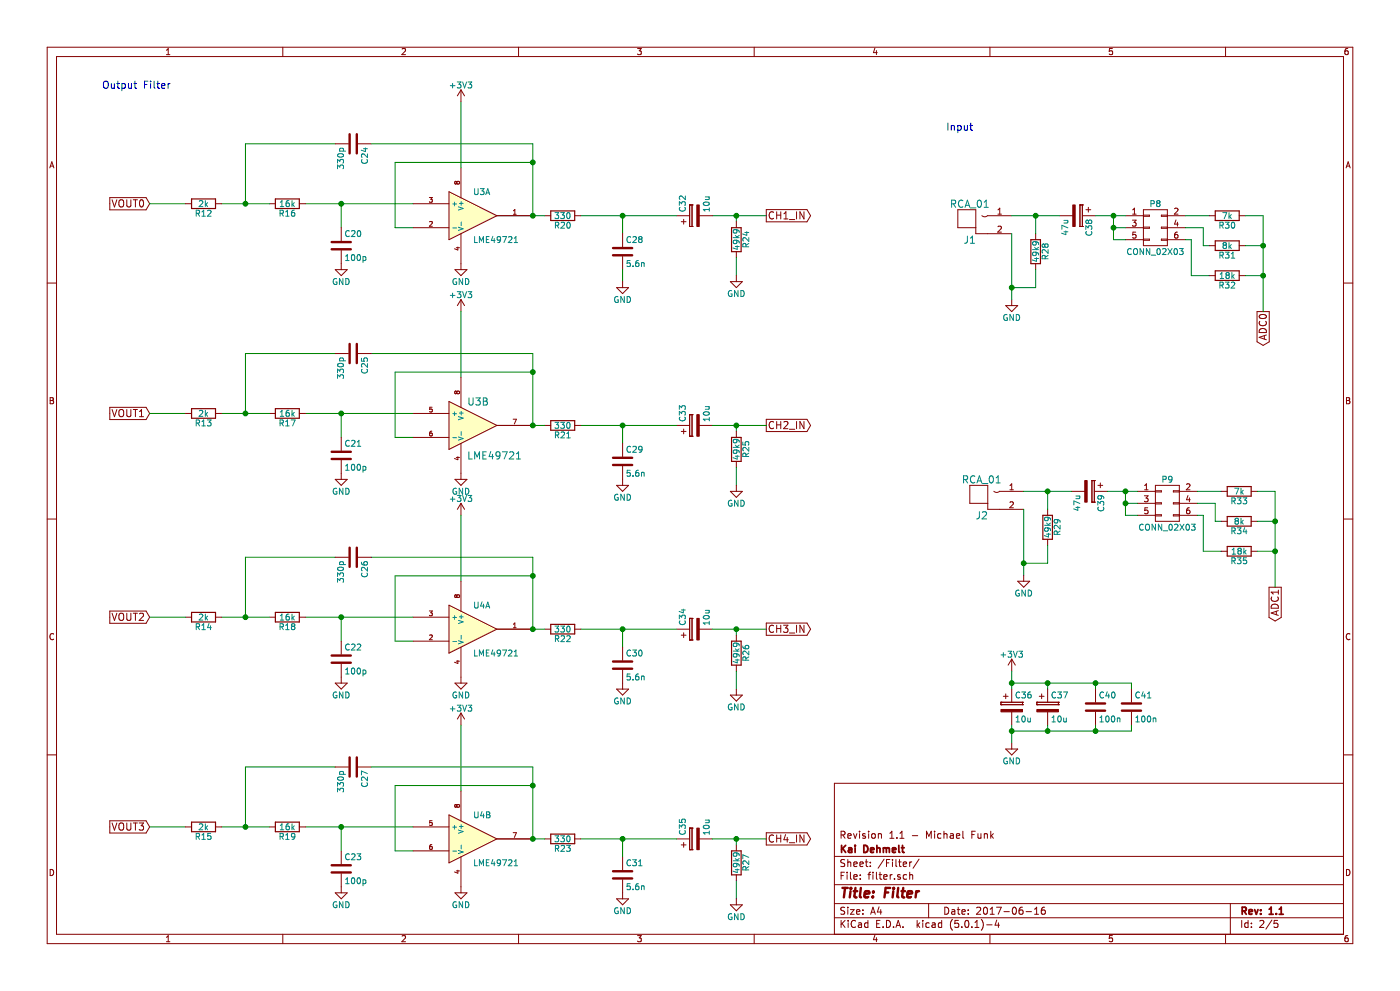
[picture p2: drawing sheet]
EESchema Schematic File Version 4
LIBS:freeDSP_Classic_SMD-cache
EELAYER 26 0
EELAYER END
$Descr A4 11693 8268
encoding utf-8
Sheet 2 5
Title "Filter"
Date "2017-06-16"
Rev "1.1"
Comp "Kai Dehmelt"
Comment1 "Revision 1.1 - Michael Funk"
Comment2 ""
Comment3 ""
Comment4 ""
$EndDescr
Text GLabel 1250 1700 0    60   Input ~ 0
VOUT0
Text GLabel 1250 3450 0    60   Input ~ 0
VOUT1
Text GLabel 1250 5150 0    60   Input ~ 0
VOUT2
Text GLabel 1250 6900 0    60   Input ~ 0
VOUT3
$Comp
L freeDSP_Classic_SMD-rescue:+3V3 #PWR043
U 1 1
P 3850 850
F 0 "#PWR043" H 3850 700 50  0001 C CNN
F 1 "+3V3" H 3850 990 50  0000 C CNN
F 2 "" H 3850 850 50  0000 C CNN
F 3 "" H 3850 850 50  0000 C CNN
	1    3850 850 
	1    0    0    -1  
$EndComp
Wire Wire Line
	1250 3450 1550 3450
Wire Wire Line
	1250 6900 1550 6900
Text Notes 850  750  0    60   ~ 0
Output Filter
Text Notes 7900 1100 0    60   ~ 0
Input
$Comp
L freeDSP_Classic_SMD-rescue:RCA_01 J1
U 1 1
P 8150 1900
F 0 "J1" H 8100 1800 60  0000 C CNN
F 1 "RCA_01" H 8100 2100 60  0000 C CNN
F 2 "fdsp_connector:RCA_RCJ-01x" H 8150 1900 60  0001 C CNN
F 3 "" H 8150 1900 60  0000 C CNN
	1    8150 1900
	1    0    0    -1  
$EndComp
$Comp
L freeDSP_Classic_SMD-rescue:CP C38
U 1 1
P 9000 1800
F 0 "C38" H 9025 1900 50  0000 L CNN
F 1 "47u" H 9025 1700 50  0000 L CNN
F 2 "fdsp_capacitor:C_Radial_D5_L11_P2" H 9038 1650 50  0001 C CNN
F 3 "" H 9000 1800 50  0000 C CNN
	1    9000 1800
	0    1    1    0   
$EndComp
$Comp
L freeDSP_Classic_SMD-rescue:CONN_02X03 P8
U 1 1
P 9650 1900
F 0 "P8" H 9650 2100 50  0000 C CNN
F 1 "CONN_02X03" H 9650 1700 50  0000 C CNN
F 2 "fdsp_pinheader:Pin_Header_Straight_2x03" H 9650 700 50  0001 C CNN
F 3 "" H 9650 700 50  0000 C CNN
	1    9650 1900
	1    0    0    -1  
$EndComp
$Comp
L freeDSP_Classic_SMD-rescue:R R30
U 1 1
P 10250 1800
F 0 "R30" V 10330 1800 50  0000 C CNN
F 1 "7k" V 10250 1800 50  0000 C CNN
F 2 "fdsp_resistor:R_1206_HandSoldering" V 10180 1800 50  0001 C CNN
F 3 "" H 10250 1800 50  0000 C CNN
	1    10250 1800
	0    1    1    0   
$EndComp
$Comp
L freeDSP_Classic_SMD-rescue:R R31
U 1 1
P 10250 2050
F 0 "R31" V 10330 2050 50  0000 C CNN
F 1 "8k" V 10250 2050 50  0000 C CNN
F 2 "fdsp_resistor:R_1206_HandSoldering" V 10180 2050 50  0001 C CNN
F 3 "" H 10250 2050 50  0000 C CNN
	1    10250 2050
	0    1    1    0   
$EndComp
$Comp
L freeDSP_Classic_SMD-rescue:R R32
U 1 1
P 10250 2300
F 0 "R32" V 10330 2300 50  0000 C CNN
F 1 "18k" V 10250 2300 50  0000 C CNN
F 2 "fdsp_resistor:R_1206_HandSoldering" V 10180 2300 50  0001 C CNN
F 3 "" H 10250 2300 50  0000 C CNN
	1    10250 2300
	0    1    1    0   
$EndComp
Wire Wire Line
	9900 1800 10100 1800
Wire Wire Line
	9900 1900 10050 1900
Wire Wire Line
	10050 1900 10050 2050
Wire Wire Line
	10050 2050 10100 2050
Wire Wire Line
	9900 2000 9950 2000
Wire Wire Line
	9950 2000 9950 2300
Wire Wire Line
	9950 2300 10100 2300
Wire Wire Line
	10400 1800 10550 1800
Wire Wire Line
	10550 1800 10550 2050
Wire Wire Line
	10400 2050 10550 2050
Connection ~ 10550 2050
Wire Wire Line
	10400 2300 10550 2300
Connection ~ 10550 2300
Wire Wire Line
	8450 1950 8450 2400
$Comp
L freeDSP_Classic_SMD-rescue:GND #PWR044
U 1 1
P 8450 2500
F 0 "#PWR044" H 8450 2250 50  0001 C CNN
F 1 "GND" H 8450 2350 50  0000 C CNN
F 2 "" H 8450 2500 50  0000 C CNN
F 3 "" H 8450 2500 50  0000 C CNN
	1    8450 2500
	1    0    0    -1  
$EndComp
$Comp
L freeDSP_Classic_SMD-rescue:R R28
U 1 1
P 8650 2100
F 0 "R28" V 8730 2100 50  0000 C CNN
F 1 "49k9" V 8650 2100 50  0000 C CNN
F 2 "fdsp_resistor:R_1206_HandSoldering" V 8580 2100 50  0001 C CNN
F 3 "" H 8650 2100 50  0000 C CNN
	1    8650 2100
	1    0    0    -1  
$EndComp
Wire Wire Line
	8650 2250 8650 2400
Wire Wire Line
	8650 2400 8450 2400
Connection ~ 8450 2400
Wire Wire Line
	8450 1800 8650 1800
Wire Wire Line
	8650 1950 8650 1800
Connection ~ 8650 1800
Wire Wire Line
	9150 1800 9300 1800
Wire Wire Line
	9300 1800 9300 1900
Wire Wire Line
	9300 1900 9400 1900
Connection ~ 9300 1800
Wire Wire Line
	9300 2000 9400 2000
Connection ~ 9300 1900
Text GLabel 10550 2600 3    60   Output ~ 0
ADC0
$Comp
L freeDSP_Classic_SMD-rescue:RCA_01 J2
U 1 1
P 8250 4200
F 0 "J2" H 8200 4100 60  0000 C CNN
F 1 "RCA_01" H 8200 4400 60  0000 C CNN
F 2 "fdsp_connector:RCA_RCJ-01x" H 8250 4200 60  0001 C CNN
F 3 "" H 8250 4200 60  0000 C CNN
	1    8250 4200
	1    0    0    -1  
$EndComp
$Comp
L freeDSP_Classic_SMD-rescue:CP C39
U 1 1
P 9100 4100
F 0 "C39" H 9125 4200 50  0000 L CNN
F 1 "47u" H 9125 4000 50  0000 L CNN
F 2 "fdsp_capacitor:C_Radial_D5_L11_P2" H 9138 3950 50  0001 C CNN
F 3 "" H 9100 4100 50  0000 C CNN
	1    9100 4100
	0    1    1    0   
$EndComp
$Comp
L freeDSP_Classic_SMD-rescue:CONN_02X03 P9
U 1 1
P 9750 4200
F 0 "P9" H 9750 4400 50  0000 C CNN
F 1 "CONN_02X03" H 9750 4000 50  0000 C CNN
F 2 "fdsp_pinheader:Pin_Header_Straight_2x03" H 9750 3000 50  0001 C CNN
F 3 "" H 9750 3000 50  0000 C CNN
	1    9750 4200
	1    0    0    -1  
$EndComp
$Comp
L freeDSP_Classic_SMD-rescue:R R33
U 1 1
P 10350 4100
F 0 "R33" V 10430 4100 50  0000 C CNN
F 1 "7k" V 10350 4100 50  0000 C CNN
F 2 "fdsp_resistor:R_1206_HandSoldering" V 10280 4100 50  0001 C CNN
F 3 "" H 10350 4100 50  0000 C CNN
	1    10350 4100
	0    1    1    0   
$EndComp
$Comp
L freeDSP_Classic_SMD-rescue:R R34
U 1 1
P 10350 4350
F 0 "R34" V 10430 4350 50  0000 C CNN
F 1 "8k" V 10350 4350 50  0000 C CNN
F 2 "fdsp_resistor:R_1206_HandSoldering" V 10280 4350 50  0001 C CNN
F 3 "" H 10350 4350 50  0000 C CNN
	1    10350 4350
	0    1    1    0   
$EndComp
$Comp
L freeDSP_Classic_SMD-rescue:R R35
U 1 1
P 10350 4600
F 0 "R35" V 10430 4600 50  0000 C CNN
F 1 "18k" V 10350 4600 50  0000 C CNN
F 2 "fdsp_resistor:R_1206_HandSoldering" V 10280 4600 50  0001 C CNN
F 3 "" H 10350 4600 50  0000 C CNN
	1    10350 4600
	0    1    1    0   
$EndComp
Wire Wire Line
	10000 4100 10200 4100
Wire Wire Line
	10000 4200 10150 4200
Wire Wire Line
	10150 4200 10150 4350
Wire Wire Line
	10150 4350 10200 4350
Wire Wire Line
	10000 4300 10050 4300
Wire Wire Line
	10050 4300 10050 4600
Wire Wire Line
	10050 4600 10200 4600
Wire Wire Line
	10500 4100 10650 4100
Wire Wire Line
	10650 4100 10650 4350
Wire Wire Line
	10500 4350 10650 4350
Connection ~ 10650 4350
Wire Wire Line
	10500 4600 10650 4600
Connection ~ 10650 4600
Wire Wire Line
	8550 4250 8550 4700
$Comp
L freeDSP_Classic_SMD-rescue:GND #PWR045
U 1 1
P 8550 4800
F 0 "#PWR045" H 8550 4550 50  0001 C CNN
F 1 "GND" H 8550 4650 50  0000 C CNN
F 2 "" H 8550 4800 50  0000 C CNN
F 3 "" H 8550 4800 50  0000 C CNN
	1    8550 4800
	1    0    0    -1  
$EndComp
$Comp
L freeDSP_Classic_SMD-rescue:R R29
U 1 1
P 8750 4400
F 0 "R29" V 8830 4400 50  0000 C CNN
F 1 "49k9" V 8750 4400 50  0000 C CNN
F 2 "fdsp_resistor:R_1206_HandSoldering" V 8680 4400 50  0001 C CNN
F 3 "" H 8750 4400 50  0000 C CNN
	1    8750 4400
	1    0    0    -1  
$EndComp
Wire Wire Line
	8750 4550 8750 4700
Wire Wire Line
	8750 4700 8550 4700
Connection ~ 8550 4700
Wire Wire Line
	8550 4100 8750 4100
Wire Wire Line
	8750 4250 8750 4100
Connection ~ 8750 4100
Wire Wire Line
	9250 4100 9400 4100
Wire Wire Line
	9400 4100 9400 4200
Wire Wire Line
	9400 4200 9500 4200
Connection ~ 9400 4100
Wire Wire Line
	9400 4300 9500 4300
Connection ~ 9400 4200
Text GLabel 10650 4900 3    60   Output ~ 0
ADC1
Connection ~ 6150 1800
Wire Wire Line
	6150 1850 6150 1800
$Comp
L freeDSP_Classic_SMD-rescue:R R24
U 1 1
P 6150 2000
F 0 "R24" V 6230 2000 50  0000 C CNN
F 1 "49k9" V 6150 2000 50  0000 C CNN
F 2 "fdsp_resistor:R_1206_HandSoldering" V 6080 2000 50  0001 C CNN
F 3 "" H 6150 2000 50  0000 C CNN
	1    6150 2000
	1    0    0    -1  
$EndComp
Wire Wire Line
	5200 1800 5200 1950
Wire Wire Line
	5950 1800 6150 1800
Wire Wire Line
	3850 850  3850 1400
Wire Wire Line
	1250 1700 1550 1700
Connection ~ 5200 1800
Wire Wire Line
	4850 1800 5200 1800
Connection ~ 4450 1355
Wire Wire Line
	3300 1355 4450 1355
Wire Wire Line
	3300 1900 3300 1355
Wire Wire Line
	3450 1900 3300 1900
Wire Wire Line
	4050 1800 4450 1800
Wire Wire Line
	4450 1200 4450 1355
Wire Wire Line
	4450 1200 3100 1200
Wire Wire Line
	2050 1200 2800 1200
Connection ~ 2050 1700
Wire Wire Line
	2050 1700 2050 1200
Wire Wire Line
	1850 1700 2050 1700
Connection ~ 2850 1700
Wire Wire Line
	2850 1900 2850 1700
Wire Wire Line
	2550 1700 2850 1700
$Comp
L freeDSP_Classic_SMD-rescue:GND #PWR046
U 1 1
P 2850 2200
F 0 "#PWR046" H 2850 1950 50  0001 C CNN
F 1 "GND" H 2850 2050 50  0000 C CNN
F 2 "" H 2850 2200 50  0000 C CNN
F 3 "" H 2850 2200 50  0000 C CNN
	1    2850 2200
	1    0    0    -1  
$EndComp
$Comp
L freeDSP_Classic_SMD-rescue:GND #PWR047
U 1 1
P 3850 2200
F 0 "#PWR047" H 3850 1950 50  0001 C CNN
F 1 "GND" H 3850 2050 50  0000 C CNN
F 2 "" H 3850 2200 50  0000 C CNN
F 3 "" H 3850 2200 50  0000 C CNN
	1    3850 2200
	1    0    0    -1  
$EndComp
$Comp
L freeDSP_Classic_SMD-rescue:CP C32
U 1 1
P 5800 1800
F 0 "C32" H 5825 1900 50  0000 L CNN
F 1 "10u" H 5825 1700 50  0000 L CNN
F 2 "fdsp_capacitor:C_Radial_D5_L11_P2" H 5838 1650 50  0001 C CNN
F 3 "" H 5800 1800 50  0000 C CNN
	1    5800 1800
	0    -1   -1   0   
$EndComp
$Comp
L freeDSP_Classic_SMD-rescue:C C28
U 1 1
P 5200 2100
F 0 "C28" H 5225 2200 50  0000 L CNN
F 1 "5.6n" H 5225 2000 50  0000 L CNN
F 2 "fdsp_capacitor:C_1206_HandSoldering" H 5238 1950 50  0001 C CNN
F 3 "" H 5200 2100 50  0000 C CNN
	1    5200 2100
	1    0    0    -1  
$EndComp
$Comp
L freeDSP_Classic_SMD-rescue:R R20
U 1 1
P 4700 1800
F 0 "R20" V 4780 1800 50  0000 C CNN
F 1 "330" V 4700 1800 50  0000 C CNN
F 2 "fdsp_resistor:R_1206_HandSoldering" V 4630 1800 50  0001 C CNN
F 3 "" H 4700 1800 50  0000 C CNN
	1    4700 1800
	0    1    1    0   
$EndComp
$Comp
L freeDSP_Classic_SMD-rescue:C C24
U 1 1
P 2950 1200
F 0 "C24" H 2975 1300 50  0000 L CNN
F 1 "330p" H 2975 1100 50  0000 L CNN
F 2 "fdsp_capacitor:C_1206_HandSoldering" H 2988 1050 50  0001 C CNN
F 3 "" H 2950 1200 50  0000 C CNN
	1    2950 1200
	0    1    1    0   
$EndComp
$Comp
L freeDSP_Classic_SMD-rescue:C C20
U 1 1
P 2850 2050
F 0 "C20" H 2875 2150 50  0000 L CNN
F 1 "100p" H 2875 1950 50  0000 L CNN
F 2 "fdsp_capacitor:C_1206_HandSoldering" H 2888 1900 50  0001 C CNN
F 3 "" H 2850 2050 50  0000 C CNN
	1    2850 2050
	1    0    0    -1  
$EndComp
$Comp
L freeDSP_Classic_SMD-rescue:R R16
U 1 1
P 2400 1700
F 0 "R16" V 2480 1700 50  0000 C CNN
F 1 "16k" V 2400 1700 50  0000 C CNN
F 2 "fdsp_resistor:R_1206_HandSoldering" V 2330 1700 50  0001 C CNN
F 3 "" H 2400 1700 50  0000 C CNN
	1    2400 1700
	0    1    1    0   
$EndComp
$Comp
L freeDSP_Classic_SMD-rescue:R R12
U 1 1
P 1700 1700
F 0 "R12" V 1780 1700 50  0000 C CNN
F 1 "2k" V 1700 1700 50  0000 C CNN
F 2 "fdsp_resistor:R_1206_HandSoldering" V 1630 1700 50  0001 C CNN
F 3 "" H 1700 1700 50  0000 C CNN
	1    1700 1700
	0    1    1    0   
$EndComp
$Comp
L freeDSP_Classic_SMD-rescue:LM358 U3
U 1 1
P 3950 1800
F 0 "U3" H 3950 2000 50  0000 L CNN
F 1 "LME49721" H 3950 1600 50  0000 L CNN
F 2 "fdsp_housing_new:SOIC-8_3.9x4.9mm_Pitch1.27mm" H 3950 1800 50  0001 C CNN
F 3 "" H 3950 1800 50  0000 C CNN
	1    3950 1800
	1    0    0    -1  
$EndComp
Connection ~ 4450 1800
$Comp
L freeDSP_Classic_SMD-rescue:+3V3 #PWR048
U 1 1
P 3850 2600
F 0 "#PWR048" H 3850 2450 50  0001 C CNN
F 1 "+3V3" H 3850 2740 50  0000 C CNN
F 2 "" H 3850 2600 50  0000 C CNN
F 3 "" H 3850 2600 50  0000 C CNN
	1    3850 2600
	1    0    0    -1  
$EndComp
Wire Wire Line
	5200 3550 5200 3700
Wire Wire Line
	3850 2600 3850 3150
Connection ~ 5200 3550
Wire Wire Line
	4850 3550 5200 3550
Connection ~ 4450 3105
Wire Wire Line
	3300 3105 4450 3105
Wire Wire Line
	3300 3650 3300 3105
Wire Wire Line
	3450 3650 3300 3650
Wire Wire Line
	4050 3550 4450 3550
Wire Wire Line
	4450 2950 4450 3105
Wire Wire Line
	4450 2950 3100 2950
Wire Wire Line
	2050 2950 2800 2950
Connection ~ 2050 3450
Wire Wire Line
	2050 3450 2050 2950
Wire Wire Line
	1850 3450 2050 3450
Connection ~ 2850 3450
Wire Wire Line
	2850 3650 2850 3450
Wire Wire Line
	2550 3450 2850 3450
$Comp
L freeDSP_Classic_SMD-rescue:GND #PWR049
U 1 1
P 2850 3950
F 0 "#PWR049" H 2850 3700 50  0001 C CNN
F 1 "GND" H 2850 3800 50  0000 C CNN
F 2 "" H 2850 3950 50  0000 C CNN
F 3 "" H 2850 3950 50  0000 C CNN
	1    2850 3950
	1    0    0    -1  
$EndComp
$Comp
L freeDSP_Classic_SMD-rescue:GND #PWR050
U 1 1
P 3850 3950
F 0 "#PWR050" H 3850 3700 50  0001 C CNN
F 1 "GND" H 3850 3800 50  0000 C CNN
F 2 "" H 3850 3950 50  0000 C CNN
F 3 "" H 3850 3950 50  0000 C CNN
	1    3850 3950
	1    0    0    -1  
$EndComp
$Comp
L freeDSP_Classic_SMD-rescue:CP C33
U 1 1
P 5800 3550
F 0 "C33" H 5825 3650 50  0000 L CNN
F 1 "10u" H 5825 3450 50  0000 L CNN
F 2 "fdsp_capacitor:C_Radial_D5_L11_P2" H 5838 3400 50  0001 C CNN
F 3 "" H 5800 3550 50  0000 C CNN
	1    5800 3550
	0    -1   -1   0   
$EndComp
$Comp
L freeDSP_Classic_SMD-rescue:C C29
U 1 1
P 5200 3850
F 0 "C29" H 5225 3950 50  0000 L CNN
F 1 "5.6n" H 5225 3750 50  0000 L CNN
F 2 "fdsp_capacitor:C_1206_HandSoldering" H 5238 3700 50  0001 C CNN
F 3 "" H 5200 3850 50  0000 C CNN
	1    5200 3850
	1    0    0    -1  
$EndComp
$Comp
L freeDSP_Classic_SMD-rescue:R R21
U 1 1
P 4700 3550
F 0 "R21" V 4780 3550 50  0000 C CNN
F 1 "330" V 4700 3550 50  0000 C CNN
F 2 "fdsp_resistor:R_1206_HandSoldering" V 4630 3550 50  0001 C CNN
F 3 "" H 4700 3550 50  0000 C CNN
	1    4700 3550
	0    1    1    0   
$EndComp
$Comp
L freeDSP_Classic_SMD-rescue:C C25
U 1 1
P 2950 2950
F 0 "C25" H 2975 3050 50  0000 L CNN
F 1 "330p" H 2975 2850 50  0000 L CNN
F 2 "fdsp_capacitor:C_1206_HandSoldering" H 2988 2800 50  0001 C CNN
F 3 "" H 2950 2950 50  0000 C CNN
	1    2950 2950
	0    1    1    0   
$EndComp
$Comp
L freeDSP_Classic_SMD-rescue:C C21
U 1 1
P 2850 3800
F 0 "C21" H 2875 3900 50  0000 L CNN
F 1 "100p" H 2875 3700 50  0000 L CNN
F 2 "fdsp_capacitor:C_1206_HandSoldering" H 2888 3650 50  0001 C CNN
F 3 "" H 2850 3800 50  0000 C CNN
	1    2850 3800
	1    0    0    -1  
$EndComp
$Comp
L freeDSP_Classic_SMD-rescue:R R17
U 1 1
P 2400 3450
F 0 "R17" V 2480 3450 50  0000 C CNN
F 1 "16k" V 2400 3450 50  0000 C CNN
F 2 "fdsp_resistor:R_1206_HandSoldering" V 2330 3450 50  0001 C CNN
F 3 "" H 2400 3450 50  0000 C CNN
	1    2400 3450
	0    1    1    0   
$EndComp
$Comp
L freeDSP_Classic_SMD-rescue:R R13
U 1 1
P 1700 3450
F 0 "R13" V 1780 3450 50  0000 C CNN
F 1 "2k" V 1700 3450 50  0000 C CNN
F 2 "fdsp_resistor:R_1206_HandSoldering" V 1630 3450 50  0001 C CNN
F 3 "" H 1700 3450 50  0000 C CNN
	1    1700 3450
	0    1    1    0   
$EndComp
Connection ~ 4450 3550
$Comp
L freeDSP_Classic_SMD-rescue:+3V3 #PWR051
U 1 1
P 3850 4300
F 0 "#PWR051" H 3850 4150 50  0001 C CNN
F 1 "+3V3" H 3850 4440 50  0000 C CNN
F 2 "" H 3850 4300 50  0000 C CNN
F 3 "" H 3850 4300 50  0000 C CNN
	1    3850 4300
	1    0    0    -1  
$EndComp
Wire Wire Line
	5200 5250 5200 5400
Wire Wire Line
	3850 4300 3850 4850
Connection ~ 5200 5250
Wire Wire Line
	4850 5250 5200 5250
Connection ~ 4450 4805
Wire Wire Line
	3300 4805 4450 4805
Wire Wire Line
	3300 5350 3300 4805
Wire Wire Line
	3450 5350 3300 5350
Wire Wire Line
	4050 5250 4450 5250
Wire Wire Line
	4450 4650 4450 4805
Wire Wire Line
	4450 4650 3100 4650
Wire Wire Line
	2050 4650 2800 4650
Connection ~ 2050 5150
Wire Wire Line
	2050 5150 2050 4650
Wire Wire Line
	1850 5150 2050 5150
Connection ~ 2850 5150
Wire Wire Line
	2850 5350 2850 5150
Wire Wire Line
	2550 5150 2850 5150
$Comp
L freeDSP_Classic_SMD-rescue:GND #PWR052
U 1 1
P 2850 5650
F 0 "#PWR052" H 2850 5400 50  0001 C CNN
F 1 "GND" H 2850 5500 50  0000 C CNN
F 2 "" H 2850 5650 50  0000 C CNN
F 3 "" H 2850 5650 50  0000 C CNN
	1    2850 5650
	1    0    0    -1  
$EndComp
$Comp
L freeDSP_Classic_SMD-rescue:GND #PWR053
U 1 1
P 3850 5650
F 0 "#PWR053" H 3850 5400 50  0001 C CNN
F 1 "GND" H 3850 5500 50  0000 C CNN
F 2 "" H 3850 5650 50  0000 C CNN
F 3 "" H 3850 5650 50  0000 C CNN
	1    3850 5650
	1    0    0    -1  
$EndComp
$Comp
L freeDSP_Classic_SMD-rescue:CP C34
U 1 1
P 5800 5250
F 0 "C34" H 5825 5350 50  0000 L CNN
F 1 "10u" H 5825 5150 50  0000 L CNN
F 2 "fdsp_capacitor:C_Radial_D5_L11_P2" H 5838 5100 50  0001 C CNN
F 3 "" H 5800 5250 50  0000 C CNN
	1    5800 5250
	0    -1   -1   0   
$EndComp
$Comp
L freeDSP_Classic_SMD-rescue:C C30
U 1 1
P 5200 5550
F 0 "C30" H 5225 5650 50  0000 L CNN
F 1 "5.6n" H 5225 5450 50  0000 L CNN
F 2 "fdsp_capacitor:C_1206_HandSoldering" H 5238 5400 50  0001 C CNN
F 3 "" H 5200 5550 50  0000 C CNN
	1    5200 5550
	1    0    0    -1  
$EndComp
$Comp
L freeDSP_Classic_SMD-rescue:R R22
U 1 1
P 4700 5250
F 0 "R22" V 4780 5250 50  0000 C CNN
F 1 "330" V 4700 5250 50  0000 C CNN
F 2 "fdsp_resistor:R_1206_HandSoldering" V 4630 5250 50  0001 C CNN
F 3 "" H 4700 5250 50  0000 C CNN
	1    4700 5250
	0    1    1    0   
$EndComp
$Comp
L freeDSP_Classic_SMD-rescue:C C26
U 1 1
P 2950 4650
F 0 "C26" H 2975 4750 50  0000 L CNN
F 1 "330p" H 2975 4550 50  0000 L CNN
F 2 "fdsp_capacitor:C_1206_HandSoldering" H 2988 4500 50  0001 C CNN
F 3 "" H 2950 4650 50  0000 C CNN
	1    2950 4650
	0    1    1    0   
$EndComp
$Comp
L freeDSP_Classic_SMD-rescue:C C22
U 1 1
P 2850 5500
F 0 "C22" H 2875 5600 50  0000 L CNN
F 1 "100p" H 2875 5400 50  0000 L CNN
F 2 "fdsp_capacitor:C_1206_HandSoldering" H 2888 5350 50  0001 C CNN
F 3 "" H 2850 5500 50  0000 C CNN
	1    2850 5500
	1    0    0    -1  
$EndComp
$Comp
L freeDSP_Classic_SMD-rescue:R R18
U 1 1
P 2400 5150
F 0 "R18" V 2480 5150 50  0000 C CNN
F 1 "16k" V 2400 5150 50  0000 C CNN
F 2 "fdsp_resistor:R_1206_HandSoldering" V 2330 5150 50  0001 C CNN
F 3 "" H 2400 5150 50  0000 C CNN
	1    2400 5150
	0    1    1    0   
$EndComp
$Comp
L freeDSP_Classic_SMD-rescue:R R14
U 1 1
P 1700 5150
F 0 "R14" V 1780 5150 50  0000 C CNN
F 1 "2k" V 1700 5150 50  0000 C CNN
F 2 "fdsp_resistor:R_1206_HandSoldering" V 1630 5150 50  0001 C CNN
F 3 "" H 1700 5150 50  0000 C CNN
	1    1700 5150
	0    1    1    0   
$EndComp
$Comp
L freeDSP_Classic_SMD-rescue:LM358 U4
U 1 1
P 3950 5250
F 0 "U4" H 3950 5450 50  0000 L CNN
F 1 "LME49721" H 3950 5050 50  0000 L CNN
F 2 "fdsp_housing_new:SOIC-8_3.9x4.9mm_Pitch1.27mm" H 3950 5250 50  0001 C CNN
F 3 "" H 3950 5250 50  0000 C CNN
	1    3950 5250
	1    0    0    -1  
$EndComp
Connection ~ 4450 5250
$Comp
L freeDSP_Classic_SMD-rescue:+3V3 #PWR054
U 1 1
P 3850 6050
F 0 "#PWR054" H 3850 5900 50  0001 C CNN
F 1 "+3V3" H 3850 6190 50  0000 C CNN
F 2 "" H 3850 6050 50  0000 C CNN
F 3 "" H 3850 6050 50  0000 C CNN
	1    3850 6050
	1    0    0    -1  
$EndComp
Wire Wire Line
	5200 7000 5200 7150
Wire Wire Line
	3850 6050 3850 6600
Connection ~ 5200 7000
Wire Wire Line
	4850 7000 5200 7000
Connection ~ 4450 6555
Wire Wire Line
	3300 6555 4450 6555
Wire Wire Line
	3300 7100 3300 6555
Wire Wire Line
	3450 7100 3300 7100
Wire Wire Line
	4050 7000 4450 7000
Wire Wire Line
	4450 6400 4450 6555
Wire Wire Line
	4450 6400 3100 6400
Wire Wire Line
	2050 6400 2800 6400
Connection ~ 2050 6900
Wire Wire Line
	2050 6900 2050 6400
Wire Wire Line
	1850 6900 2050 6900
Connection ~ 2850 6900
Wire Wire Line
	2850 7100 2850 6900
Wire Wire Line
	2550 6900 2850 6900
$Comp
L freeDSP_Classic_SMD-rescue:GND #PWR055
U 1 1
P 2850 7400
F 0 "#PWR055" H 2850 7150 50  0001 C CNN
F 1 "GND" H 2850 7250 50  0000 C CNN
F 2 "" H 2850 7400 50  0000 C CNN
F 3 "" H 2850 7400 50  0000 C CNN
	1    2850 7400
	1    0    0    -1  
$EndComp
$Comp
L freeDSP_Classic_SMD-rescue:GND #PWR056
U 1 1
P 3850 7400
F 0 "#PWR056" H 3850 7150 50  0001 C CNN
F 1 "GND" H 3850 7250 50  0000 C CNN
F 2 "" H 3850 7400 50  0000 C CNN
F 3 "" H 3850 7400 50  0000 C CNN
	1    3850 7400
	1    0    0    -1  
$EndComp
$Comp
L freeDSP_Classic_SMD-rescue:CP C35
U 1 1
P 5800 7000
F 0 "C35" H 5825 7100 50  0000 L CNN
F 1 "10u" H 5825 6900 50  0000 L CNN
F 2 "fdsp_capacitor:C_Radial_D5_L11_P2" H 5838 6850 50  0001 C CNN
F 3 "" H 5800 7000 50  0000 C CNN
	1    5800 7000
	0    -1   -1   0   
$EndComp
$Comp
L freeDSP_Classic_SMD-rescue:C C31
U 1 1
P 5200 7300
F 0 "C31" H 5225 7400 50  0000 L CNN
F 1 "5.6n" H 5225 7200 50  0000 L CNN
F 2 "fdsp_capacitor:C_1206_HandSoldering" H 5238 7150 50  0001 C CNN
F 3 "" H 5200 7300 50  0000 C CNN
	1    5200 7300
	1    0    0    -1  
$EndComp
$Comp
L freeDSP_Classic_SMD-rescue:R R23
U 1 1
P 4700 7000
F 0 "R23" V 4780 7000 50  0000 C CNN
F 1 "330" V 4700 7000 50  0000 C CNN
F 2 "fdsp_resistor:R_1206_HandSoldering" V 4630 7000 50  0001 C CNN
F 3 "" H 4700 7000 50  0000 C CNN
	1    4700 7000
	0    1    1    0   
$EndComp
$Comp
L freeDSP_Classic_SMD-rescue:C C27
U 1 1
P 2950 6400
F 0 "C27" H 2975 6500 50  0000 L CNN
F 1 "330p" H 2975 6300 50  0000 L CNN
F 2 "fdsp_capacitor:C_1206_HandSoldering" H 2988 6250 50  0001 C CNN
F 3 "" H 2950 6400 50  0000 C CNN
	1    2950 6400
	0    1    1    0   
$EndComp
$Comp
L freeDSP_Classic_SMD-rescue:C C23
U 1 1
P 2850 7250
F 0 "C23" H 2875 7350 50  0000 L CNN
F 1 "100p" H 2875 7150 50  0000 L CNN
F 2 "fdsp_capacitor:C_1206_HandSoldering" H 2888 7100 50  0001 C CNN
F 3 "" H 2850 7250 50  0000 C CNN
	1    2850 7250
	1    0    0    -1  
$EndComp
$Comp
L freeDSP_Classic_SMD-rescue:R R19
U 1 1
P 2400 6900
F 0 "R19" V 2480 6900 50  0000 C CNN
F 1 "16k" V 2400 6900 50  0000 C CNN
F 2 "fdsp_resistor:R_1206_HandSoldering" V 2330 6900 50  0001 C CNN
F 3 "" H 2400 6900 50  0000 C CNN
	1    2400 6900
	0    1    1    0   
$EndComp
$Comp
L freeDSP_Classic_SMD-rescue:R R15
U 1 1
P 1700 6900
F 0 "R15" V 1780 6900 50  0000 C CNN
F 1 "2k" V 1700 6900 50  0000 C CNN
F 2 "fdsp_resistor:R_1206_HandSoldering" V 1630 6900 50  0001 C CNN
F 3 "" H 1700 6900 50  0000 C CNN
	1    1700 6900
	0    1    1    0   
$EndComp
$Comp
L freeDSP_Classic_SMD-rescue:LM358 U4
U 2 1
P 3950 7000
F 0 "U4" H 3950 7200 50  0000 L CNN
F 1 "LME49721" H 3950 6800 50  0000 L CNN
F 2 "fdsp_housing_new:SOIC-8_3.9x4.9mm_Pitch1.27mm" H 3950 7000 50  0001 C CNN
F 3 "" H 3950 7000 50  0000 C CNN
	2    3950 7000
	1    0    0    -1  
$EndComp
Connection ~ 4450 7000
$Comp
L freeDSP_Classic_SMD-rescue:LM358 U3
U 2 1
P 3950 3550
F 0 "U3" H 3900 3750 60  0000 L CNN
F 1 "LME49721" H 3900 3300 60  0000 L CNN
F 2 "fdsp_housing_new:SOIC-8_3.9x4.9mm_Pitch1.27mm" H 3950 3550 60  0001 C CNN
F 3 "" H 3950 3550 60  0000 C CNN
	2    3950 3550
	1    0    0    -1  
$EndComp
Wire Wire Line
	6150 2150 6150 2300
$Comp
L freeDSP_Classic_SMD-rescue:GND #PWR057
U 1 1
P 6150 2300
F 0 "#PWR057" H 6150 2050 50  0001 C CNN
F 1 "GND" H 6150 2150 50  0000 C CNN
F 2 "" H 6150 2300 60  0000 C CNN
F 3 "" H 6150 2300 60  0000 C CNN
	1    6150 2300
	1    0    0    -1  
$EndComp
Wire Wire Line
	5200 2250 5200 2350
$Comp
L freeDSP_Classic_SMD-rescue:GND #PWR058
U 1 1
P 5200 2350
F 0 "#PWR058" H 5200 2100 50  0001 C CNN
F 1 "GND" H 5200 2200 50  0000 C CNN
F 2 "" H 5200 2350 60  0000 C CNN
F 3 "" H 5200 2350 60  0000 C CNN
	1    5200 2350
	1    0    0    -1  
$EndComp
Text GLabel 6400 1800 2    60   Output ~ 0
CH1_IN
Connection ~ 6150 3550
Wire Wire Line
	6150 3600 6150 3550
$Comp
L freeDSP_Classic_SMD-rescue:R R25
U 1 1
P 6150 3750
F 0 "R25" V 6230 3750 50  0000 C CNN
F 1 "49k9" V 6150 3750 50  0000 C CNN
F 2 "fdsp_resistor:R_1206_HandSoldering" V 6080 3750 50  0001 C CNN
F 3 "" H 6150 3750 50  0000 C CNN
	1    6150 3750
	1    0    0    -1  
$EndComp
Wire Wire Line
	5950 3550 6150 3550
Wire Wire Line
	6150 3900 6150 4050
$Comp
L freeDSP_Classic_SMD-rescue:GND #PWR059
U 1 1
P 6150 4050
F 0 "#PWR059" H 6150 3800 50  0001 C CNN
F 1 "GND" H 6150 3900 50  0000 C CNN
F 2 "" H 6150 4050 60  0000 C CNN
F 3 "" H 6150 4050 60  0000 C CNN
	1    6150 4050
	1    0    0    -1  
$EndComp
Text GLabel 6400 3550 2    60   Output ~ 0
CH2_IN
Connection ~ 6150 5250
Wire Wire Line
	6150 5300 6150 5250
$Comp
L freeDSP_Classic_SMD-rescue:R R26
U 1 1
P 6150 5450
F 0 "R26" V 6230 5450 50  0000 C CNN
F 1 "49k9" V 6150 5450 50  0000 C CNN
F 2 "fdsp_resistor:R_1206_HandSoldering" V 6080 5450 50  0001 C CNN
F 3 "" H 6150 5450 50  0000 C CNN
	1    6150 5450
	1    0    0    -1  
$EndComp
Wire Wire Line
	5950 5250 6150 5250
Wire Wire Line
	6150 5600 6150 5750
$Comp
L freeDSP_Classic_SMD-rescue:GND #PWR060
U 1 1
P 6150 5750
F 0 "#PWR060" H 6150 5500 50  0001 C CNN
F 1 "GND" H 6150 5600 50  0000 C CNN
F 2 "" H 6150 5750 60  0000 C CNN
F 3 "" H 6150 5750 60  0000 C CNN
	1    6150 5750
	1    0    0    -1  
$EndComp
Text GLabel 6400 5250 2    60   Output ~ 0
CH3_IN
Connection ~ 6150 7000
Wire Wire Line
	6150 7050 6150 7000
$Comp
L freeDSP_Classic_SMD-rescue:R R27
U 1 1
P 6150 7200
F 0 "R27" V 6230 7200 50  0000 C CNN
F 1 "49k9" V 6150 7200 50  0000 C CNN
F 2 "fdsp_resistor:R_1206_HandSoldering" V 6080 7200 50  0001 C CNN
F 3 "" H 6150 7200 50  0000 C CNN
	1    6150 7200
	1    0    0    -1  
$EndComp
Wire Wire Line
	5950 7000 6150 7000
Wire Wire Line
	6150 7350 6150 7500
$Comp
L freeDSP_Classic_SMD-rescue:GND #PWR061
U 1 1
P 6150 7500
F 0 "#PWR061" H 6150 7250 50  0001 C CNN
F 1 "GND" H 6150 7350 50  0000 C CNN
F 2 "" H 6150 7500 60  0000 C CNN
F 3 "" H 6150 7500 60  0000 C CNN
	1    6150 7500
	1    0    0    -1  
$EndComp
Text GLabel 6400 7000 2    60   Output ~ 0
CH4_IN
$Comp
L freeDSP_Classic_SMD-rescue:GND #PWR062
U 1 1
P 5200 4000
F 0 "#PWR062" H 5200 3750 50  0001 C CNN
F 1 "GND" H 5200 3850 50  0000 C CNN
F 2 "" H 5200 4000 60  0000 C CNN
F 3 "" H 5200 4000 60  0000 C CNN
	1    5200 4000
	1    0    0    -1  
$EndComp
$Comp
L freeDSP_Classic_SMD-rescue:GND #PWR063
U 1 1
P 5200 5700
F 0 "#PWR063" H 5200 5450 50  0001 C CNN
F 1 "GND" H 5200 5550 50  0000 C CNN
F 2 "" H 5200 5700 60  0000 C CNN
F 3 "" H 5200 5700 60  0000 C CNN
	1    5200 5700
	1    0    0    -1  
$EndComp
$Comp
L freeDSP_Classic_SMD-rescue:GND #PWR064
U 1 1
P 5200 7450
F 0 "#PWR064" H 5200 7200 50  0001 C CNN
F 1 "GND" H 5200 7300 50  0000 C CNN
F 2 "" H 5200 7450 60  0000 C CNN
F 3 "" H 5200 7450 60  0000 C CNN
	1    5200 7450
	1    0    0    -1  
$EndComp
Wire Wire Line
	1550 5150 1250 5150
$Comp
L freeDSP_Classic_SMD-rescue:GND #PWR065
U 1 1
P 8450 6200
F 0 "#PWR065" H 8450 5950 50  0001 C CNN
F 1 "GND" H 8450 6050 50  0000 C CNN
F 2 "" H 8450 6200 60  0000 C CNN
F 3 "" H 8450 6200 60  0000 C CNN
	1    8450 6200
	1    0    0    -1  
$EndComp
$Comp
L freeDSP_Classic_SMD-rescue:CP C36
U 1 1
P 8450 5900
F 0 "C36" H 8475 6000 50  0000 L CNN
F 1 "10u" H 8475 5800 50  0000 L CNN
F 2 "fdsp_capacitor:C_Radial_D5_L11_P2" H 8488 5750 50  0001 C CNN
F 3 "" H 8450 5900 50  0000 C CNN
	1    8450 5900
	1    0    0    -1  
$EndComp
$Comp
L freeDSP_Classic_SMD-rescue:CP C37
U 1 1
P 8750 5900
F 0 "C37" H 8775 6000 50  0000 L CNN
F 1 "10u" H 8775 5800 50  0000 L CNN
F 2 "fdsp_capacitor:C_Radial_D5_L11_P2" H 8788 5750 50  0001 C CNN
F 3 "" H 8750 5900 50  0000 C CNN
	1    8750 5900
	1    0    0    -1  
$EndComp
$Comp
L freeDSP_Classic_SMD-rescue:+3V3 #PWR066
U 1 1
P 8450 5600
F 0 "#PWR066" H 8450 5450 50  0001 C CNN
F 1 "+3V3" H 8450 5740 50  0000 C CNN
F 2 "" H 8450 5600 50  0000 C CNN
F 3 "" H 8450 5600 50  0000 C CNN
	1    8450 5600
	1    0    0    -1  
$EndComp
$Comp
L freeDSP_Classic_SMD-rescue:C C40
U 1 1
P 9150 5900
F 0 "C40" H 9175 6000 50  0000 L CNN
F 1 "100n" H 9175 5800 50  0000 L CNN
F 2 "fdsp_capacitor:C_1206_HandSoldering" H 9188 5750 50  0001 C CNN
F 3 "" H 9150 5900 50  0000 C CNN
	1    9150 5900
	1    0    0    -1  
$EndComp
$Comp
L freeDSP_Classic_SMD-rescue:C C41
U 1 1
P 9450 5900
F 0 "C41" H 9475 6000 50  0000 L CNN
F 1 "100n" H 9475 5800 50  0000 L CNN
F 2 "fdsp_capacitor:C_1206_HandSoldering" H 9488 5750 50  0001 C CNN
F 3 "" H 9450 5900 50  0000 C CNN
	1    9450 5900
	1    0    0    -1  
$EndComp
Wire Wire Line
	8450 5600 8450 5700
Wire Wire Line
	8450 5700 8750 5700
Wire Wire Line
	9450 5700 9450 5750
Wire Wire Line
	9450 6050 9450 6100
Wire Wire Line
	9450 6100 9150 6100
Wire Wire Line
	8450 6050 8450 6100
Connection ~ 8450 6100
Wire Wire Line
	8750 6050 8750 6100
Connection ~ 8750 6100
Wire Wire Line
	9150 6050 9150 6100
Connection ~ 9150 6100
Wire Wire Line
	9150 5750 9150 5700
Connection ~ 9150 5700
Wire Wire Line
	8750 5750 8750 5700
Connection ~ 8750 5700
Connection ~ 8450 5700
Wire Wire Line
	10550 2050 10550 2300
Wire Wire Line
	10550 2300 10550 2600
Wire Wire Line
	8450 2400 8450 2500
Wire Wire Line
	8650 1800 8850 1800
Wire Wire Line
	9300 1800 9400 1800
Wire Wire Line
	9300 1900 9300 2000
Wire Wire Line
	10650 4350 10650 4600
Wire Wire Line
	10650 4600 10650 4900
Wire Wire Line
	8550 4700 8550 4800
Wire Wire Line
	8750 4100 8950 4100
Wire Wire Line
	9400 4100 9500 4100
Wire Wire Line
	9400 4200 9400 4300
Wire Wire Line
	6150 1800 6400 1800
Wire Wire Line
	5200 1800 5650 1800
Wire Wire Line
	4450 1355 4450 1800
Wire Wire Line
	2050 1700 2250 1700
Wire Wire Line
	2850 1700 3450 1700
Wire Wire Line
	4450 1800 4550 1800
Wire Wire Line
	5200 3550 5650 3550
Wire Wire Line
	4450 3105 4450 3550
Wire Wire Line
	2050 3450 2250 3450
Wire Wire Line
	2850 3450 3450 3450
Wire Wire Line
	4450 3550 4550 3550
Wire Wire Line
	5200 5250 5650 5250
Wire Wire Line
	4450 4805 4450 5250
Wire Wire Line
	2050 5150 2250 5150
Wire Wire Line
	2850 5150 3450 5150
Wire Wire Line
	4450 5250 4550 5250
Wire Wire Line
	5200 7000 5650 7000
Wire Wire Line
	4450 6555 4450 7000
Wire Wire Line
	2050 6900 2250 6900
Wire Wire Line
	2850 6900 3450 6900
Wire Wire Line
	4450 7000 4550 7000
Wire Wire Line
	6150 3550 6400 3550
Wire Wire Line
	6150 5250 6400 5250
Wire Wire Line
	6150 7000 6400 7000
Wire Wire Line
	8450 6100 8450 6200
Wire Wire Line
	8750 6100 8450 6100
Wire Wire Line
	9150 6100 8750 6100
Wire Wire Line
	9150 5700 9450 5700
Wire Wire Line
	8750 5700 9150 5700
Wire Wire Line
	8450 5700 8450 5750
$EndSCHEMATC
